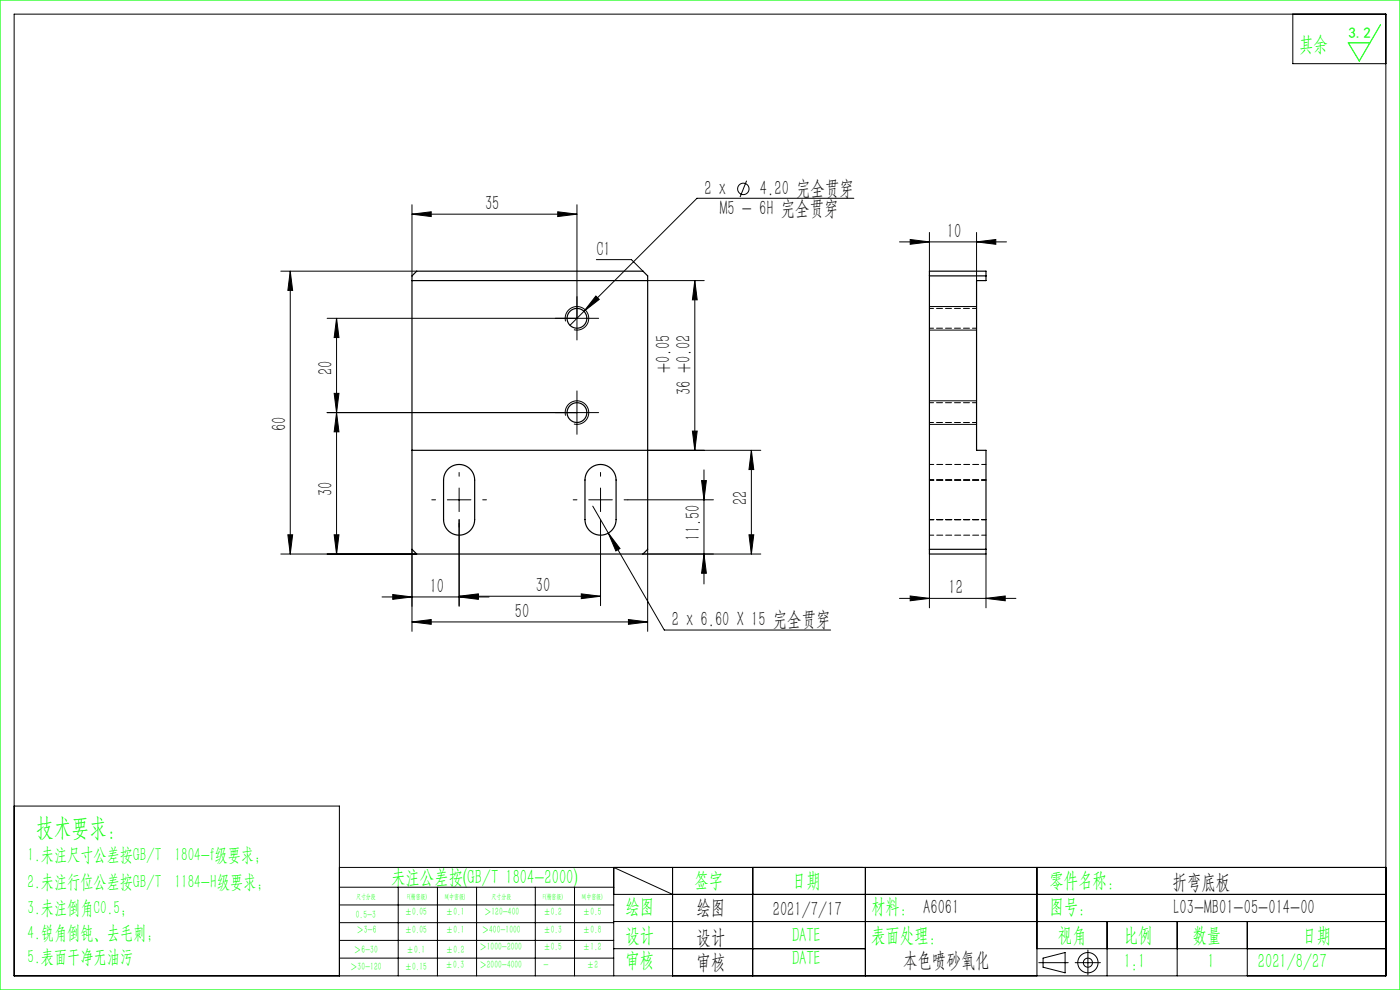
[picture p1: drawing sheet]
<svg xmlns="http://www.w3.org/2000/svg" width="297mm" height="210mm" viewBox="0 0 297 210" stroke-linecap="round" stroke-linejoin="round" font-family="sans-serif">
<g fill="none" stroke="#000" stroke-width=".21">
<path d="M3 3h291v204h-291zM274.3 3v10.5h19.7M158.4 38.3l-1.4 3.5M59.6 57.5h28.8M61.6 57.5v60M61.6 57.5l.5 4.1h-1zM87.4 45.4l4.1-.5v1zM87.4 43.4v15.1M87.4 45.4h35M118.3 44.9l4.1 .5-4.1 .5zM122.4 43.4v26.6M126.5 55.1h7.5l2.4 2.4"/>
<path d="M137.4 59.5h12M147.4 59.5l.5 4.1h-1zM147.4 59.5v36M181.1 42.1h-33.2l-27 26.9M190.8 51.3h22.7M193.1 50.8l4.1 .5-4.1 .5zM197.2 49.3v8.2M207.2 51.3l4.1-.5v1zM207.2 49.3v10.2M69.4 67.5h55.5M71.4 67.5v50M71.4 67.5l.5 4.1h-1z"/>
<path d="M120 68.2a2.5 2.5 0 0 1 2.2-3.2 2.5 2.5 0 0 1 2.7 2.7 2.5 2.5 0 0 1-3.1 2.2M126.4 62.8l.7 .7-3.2 2.5zM197.2 70h10M197.2 65h10M69.4 87.5h55.5M70.9 83.4h1l-.5 4.1zM71.4 87.5l.5 4.1h-1zM120 88.2a2.5 2.5 0 0 1 2.2-3.2 2.5 2.5 0 0 1 2.7 2.7 2.5 2.5 0 0 1-3.1 2.2M122.4 85v5M137.4 95.5h24M146.9 91.4h1l-.5 4.1zM149.3 99.7v24.2"/>
<path d="M159.4 95.5l.5 4.1h-1zM159.4 95.5v22M197.2 90h10M197.2 85h10M59.6 117.5h28.8M61.1 113.4h1l-.5 4.1zM70.9 113.4h1l-.5 4.1zM87.4 116.5v17.4M94.9 106h5M97.4 110.2v18.4M97.4 103.5v5M124.9 106h5"/>
<path d="M125.7 107.4l15.2 26.2h35.3M127.4 110.2v18.3M127.4 103.5v5M129 113.1l2.5 3.3-.9 .5zM133.2 106h18.1M136.4 117.5h25M137.4 116.5v17.4M148.8 101.9h1.1l-.6 4.1zM149.3 117.5l.6 4.1h-1.1zM158.9 113.4h1l-.5 4.1zM197.2 117.5v11.4M209.2 117.5v11.4"/>
<path d="M81 126.6h22.7M83.3 126.1l4.1 .5-4.1 .5zM87.4 131.9l4.1-.5v1zM87.4 131.9h50M97.4 126.6l4.1-.5v1zM97.4 126.5l4.1-.5v1zM97.4 126.5h30M123.3 126l4.1 .5-4.1 .5zM133.3 131.4l4.1 .5-4.1 .5zM190.8 126.9h24.7M193.1 126.4l4.1 .5-4.1 .5zM209.2 126.9l4.1-.5v1z"/>
<path d="M3 171h69v36M72 184h222M72 188.2h58.2M72 192h58.2M72 195.7h58.2M72 199.5h58.2M84.5 188.2v18.8M92.8 188.2v18.8M101.1 188.2v18.8M113.6 188.2v18.8M121.9 188.2v18.8M130.2 189.7h163.8"/>
<path d="M130.2 195.5h163.8M142.7 189.7l-12.5-5.7v23M142.7 184v23M159.7 184v23M183.6 184v23M220 184v23M234.9 195.5v11.5M249.7 195.5v11.5M264.6 195.5v11.5M72 203.2h58.2M130.2 201.2h53.4M220 201.2h74"/>
<path d="M220.4 204.2h6.2M221.3 203.2l4.7-1.1v4.3l-4.7-1.2zM228.1 204.2h5.3M230.8 201.5v5.3"/>
<circle cx="157.7" cy="40.1" r="1.21"/>
<circle cx="230.8" cy="204.2" r="2.15"/>
<circle cx="230.8" cy="204.2" r=".96"/>
</g>
<path d="M0 0h297v210h-297zM292.9 5.2l-4.5 7.7-2.4-3.8h4.6" fill="none" stroke="#0f0" stroke-width=".25"/>
<g fill="none" stroke="#000" stroke-width=".21" stroke-dasharray="30.5 1.3 1.3 1.3">
<path d="M119.9 67.5h-2.1M122.4 65v-2.1M122.4 70v2.1M124.9 67.5h2.1M119.9 87.5h-2.1M122.4 85v-2.1M122.4 90v2.1M124.9 87.5h2.1M92.4 106h-.8M97.4 111v.8M97.4 101v-.8M102.4 106h.8"/>
<path d="M122.4 106h-.8M127.4 111v.8M127.4 101v-.8M132.4 106h.8"/>
</g>
<g fill="#000">
<path d="M207.2 51.3l4.1-.5v1zM193.1 50.8l4.1 .5-4.1 .5z"/>
<path d="M71.4 67.5l.5 4.1h-1zM70.9 83.4h1l-.5 4.1zM71.4 87.5l.5 4.1h-1zM70.9 113.4h1l-.5 4.1zM61.6 57.5l.5 4.1h-1zM61.1 113.4h1l-.5 4.1zM148.8 101.9h1.1l-.6 4.1zM149.3 117.5l.6 4.1h-1.1z"/>
<path d="M129 113.1l1.6 3.8 .9-.5zM126.4 62.8l-2.5 3.2 3.2-2.5zM87.4 131.9l4.1-.5v1zM133.3 131.4l4.1 .5-4.1 .5z"/>
<path d="M158.9 113.4h1l-.5 4.1zM159.4 95.5l.5 4.1h-1zM146.9 91.4h1l-.5 4.1zM147.4 59.5l.5 4.1h-1z"/>
<path d="M97.4 126.6l4.1-.5v1zM83.3 126.1l4.1 .5-4.1 .5zM118.3 44.9l4.1 .5-4.1 .5zM87.4 45.4l4.1-.5v1zM209.2 126.9l4.1-.5v1zM193.1 126.4l4.1 .5-4.1 .5z"/>
<path d="M97.4 126.5l4.1-.5v1zM123.3 126l4.1 .5-4.1 .5z"/>
</g>
<g fill="none" stroke="#000" stroke-width=".25">
<path d="M87.4 59.5h50M88.4 57.5h48l1 1v58l-1 1h-48l-1-1v-58zM197.2 57.5h12v2h-2v36h2v22h-12zM197.2 58.5h12M87.4 95.5h50M95.2 99.3a3.3 3.3 0 0 1 3.6-.5 3.3 3.3 0 0 1 1.9 3v8.4a3.3 3.3 0 0 1-3.3 3.3 3.3 3.3 0 0 1-3.3-3.3v-8.8l.3-.9zM124.9 99.7a3.3 3.3 0 0 1 3.7-1 3.3 3.3 0 0 1 2.1 3.1v8.4a3.3 3.3 0 0 1-3.3 3.3 3.3 3.3 0 0 1-3.3-3.3v-8.8l.3-.9zM197.2 116.5h12"/>
<circle cx="122.4" cy="67.5" r="2.1"/>
<circle cx="122.4" cy="87.5" r="2.1"/>
</g>
<path d="M209.2 98.5h-12M197.2 101.8h12M197.2 113.5h12M209.2 101.8h-12M209.2 110.2h-12" fill="none" stroke="#000" stroke-width=".21" stroke-dasharray="1.3 .6" stroke-dashoffset=".3"/>
<path d="M197.2 69.6h10M207.2 65.4h-10M197.2 89.6h10M207.2 85.4h-10" fill="none" stroke="#000" stroke-width=".21" stroke-dasharray="1.3 .6" stroke-dashoffset=".4"/>
<text font-size="5.4" fill="#0f0" x="7.7" y="177.2">技术要求：</text>
<g font-size="4.4" fill="#0f0">
<text x="275.6" y="10.8">其余</text>
<text x="83" y="187.5">未注公差按(GB/T 1804-2000)</text>
<text x="147.3" y="188">签字</text>
<text x="168" y="188">日期</text>
<text x="222.6" y="188">零件名称：</text>
<text x="132.7" y="193.6">绘图</text>
<text x="184.8" y="193.6">材料： A6061</text>
<text x="222.6" y="193.6">图号：</text>
<text x="132.7" y="199.8">设计</text>
<text x="168" y="199.8">DATE</text>
<text x="184.8" y="199.8">表面处理：</text>
<text x="224.4" y="199.8">视角</text>
<text x="238.4" y="199.8">比例</text>
<text x="253" y="199.8">数量</text>
<text x="276.3" y="199.8">日期</text>
<text x="132.7" y="205.1">审核</text>
<text x="168" y="204.6">DATE</text>
<text x="238.4" y="205.3">1:1</text>
<text x="256.2" y="205.3">1</text>
<text x="266.9" y="205.3">2021/8/27</text>
</g>
<g font-size="4.4">
<text x="149.5" y="41.4">2 x</text>
<text x="161.2" y="41.4">4.20 完全贯穿</text>
<text x="102.9" y="44.6">35</text>
<text x="152.7" y="45.7">M5 - 6H 完全贯穿</text>
<text x="200.9" y="50.4">10</text>
<text x="126.5" y="54.2">C1</text>
<text x="70.5" y="79.6" transform="rotate(-90 70.5 79.6)">20</text>
<text x="142.2" y="79.2" transform="rotate(-90 142.2 79.2)">+0.05</text>
<text x="146.5" y="83.8" transform="rotate(-90 146.5 83.8)">36 +0.02</text>
<text x="60.7" y="91.4" transform="rotate(-90 60.7 91.4)">60</text>
<text x="70.5" y="105.2" transform="rotate(-90 70.5 105.2)">30</text>
<text x="158.5" y="107.2" transform="rotate(-90 158.5 107.2)">22</text>
<text x="148.5" y="114.7" transform="rotate(-90 148.5 114.7)">11.50</text>
<text x="91.2" y="125.8">10</text>
<text x="113.7" y="125.6">30</text>
<text x="109.2" y="131.1">50</text>
<text x="201.2" y="126.1">12</text>
<text x="142.5" y="132.8">2 x 6.60 X 15 完全贯穿</text>
<text x="248.8" y="188.6">折弯底板</text>
<text x="147.8" y="194">绘图</text>
<text x="163.9" y="194.3">2021/7/17</text>
<text x="249" y="194">L03-MB01-05-014-00</text>
<text x="147.8" y="200.2">设计</text>
<text x="147.8" y="205.5">审核</text>
<text x="191.6" y="205">本色喷砂氧化</text>
</g>
<g font-size="4" fill="#0f0">
<text x="5.9" y="182.6">1.未注尺寸公差按GB/T 1804-f级要求；</text>
<text x="5.9" y="188.4">2.未注行位公差按GB/T 1184-H级要求；</text>
<text x="5.9" y="193.9">3.未注倒角C0.5；</text>
<text x="5.9" y="199.2">4.锐角倒钝、去毛刺；</text>
<text x="5.9" y="204.2">5.表面干净无油污</text>
</g>
<text font-size="3.2" fill="#0f0" x="286.1" y="8">3.2</text>
<g font-size="2.3" fill="#0f0">
<text x="75.5" y="194.7">0.5-3</text>
<text x="75.6" y="198">＞3-6</text>
<text x="85.9" y="194.2">±0.05</text>
<text x="85.9" y="198">±0.05</text>
<text x="94.6" y="194.2">±0.1</text>
<text x="94.6" y="198">±0.1</text>
<text x="102.2" y="198">＞400-1000</text>
<text x="102.7" y="194.2">＞120-400</text>
<text x="115.3" y="194.2">±0.2</text>
<text x="115.3" y="198">±0.3</text>
<text x="123.7" y="194.2">±0.5</text>
<text x="123.7" y="198">±0.8</text>
<text x="75.1" y="202.2">＞6-30</text>
<text x="86.3" y="202.2">±0.1</text>
<text x="94.6" y="202.2">±0.2</text>
<text x="101.7" y="201.6">＞1000-2000</text>
<text x="115.3" y="201.6">±0.5</text>
<text x="123.7" y="201.6">±1.2</text>
<text x="74.3" y="205.8">＞30-120</text>
<text x="85.9" y="205.8">±0.15</text>
<text x="94.5" y="205.4">±0.3</text>
<text x="101.7" y="205.4">＞2000-4000</text>
<text x="115.3" y="205.4">-</text>
<text x="124.5" y="205.4">±2</text>
</g>
<g font-size="1.5" fill="#0f0">
<text x="75.5" y="190.6">尺寸分段</text>
<text x="86.4" y="190.6">F(精密级)</text>
<text x="94.4" y="190.6">M(中密级)</text>
<text x="104.3" y="190.6">尺寸分段</text>
<text x="115.2" y="190.6">F(精密级)</text>
<text x="123.5" y="190.6">M(中密级)</text>
</g>
</svg>
